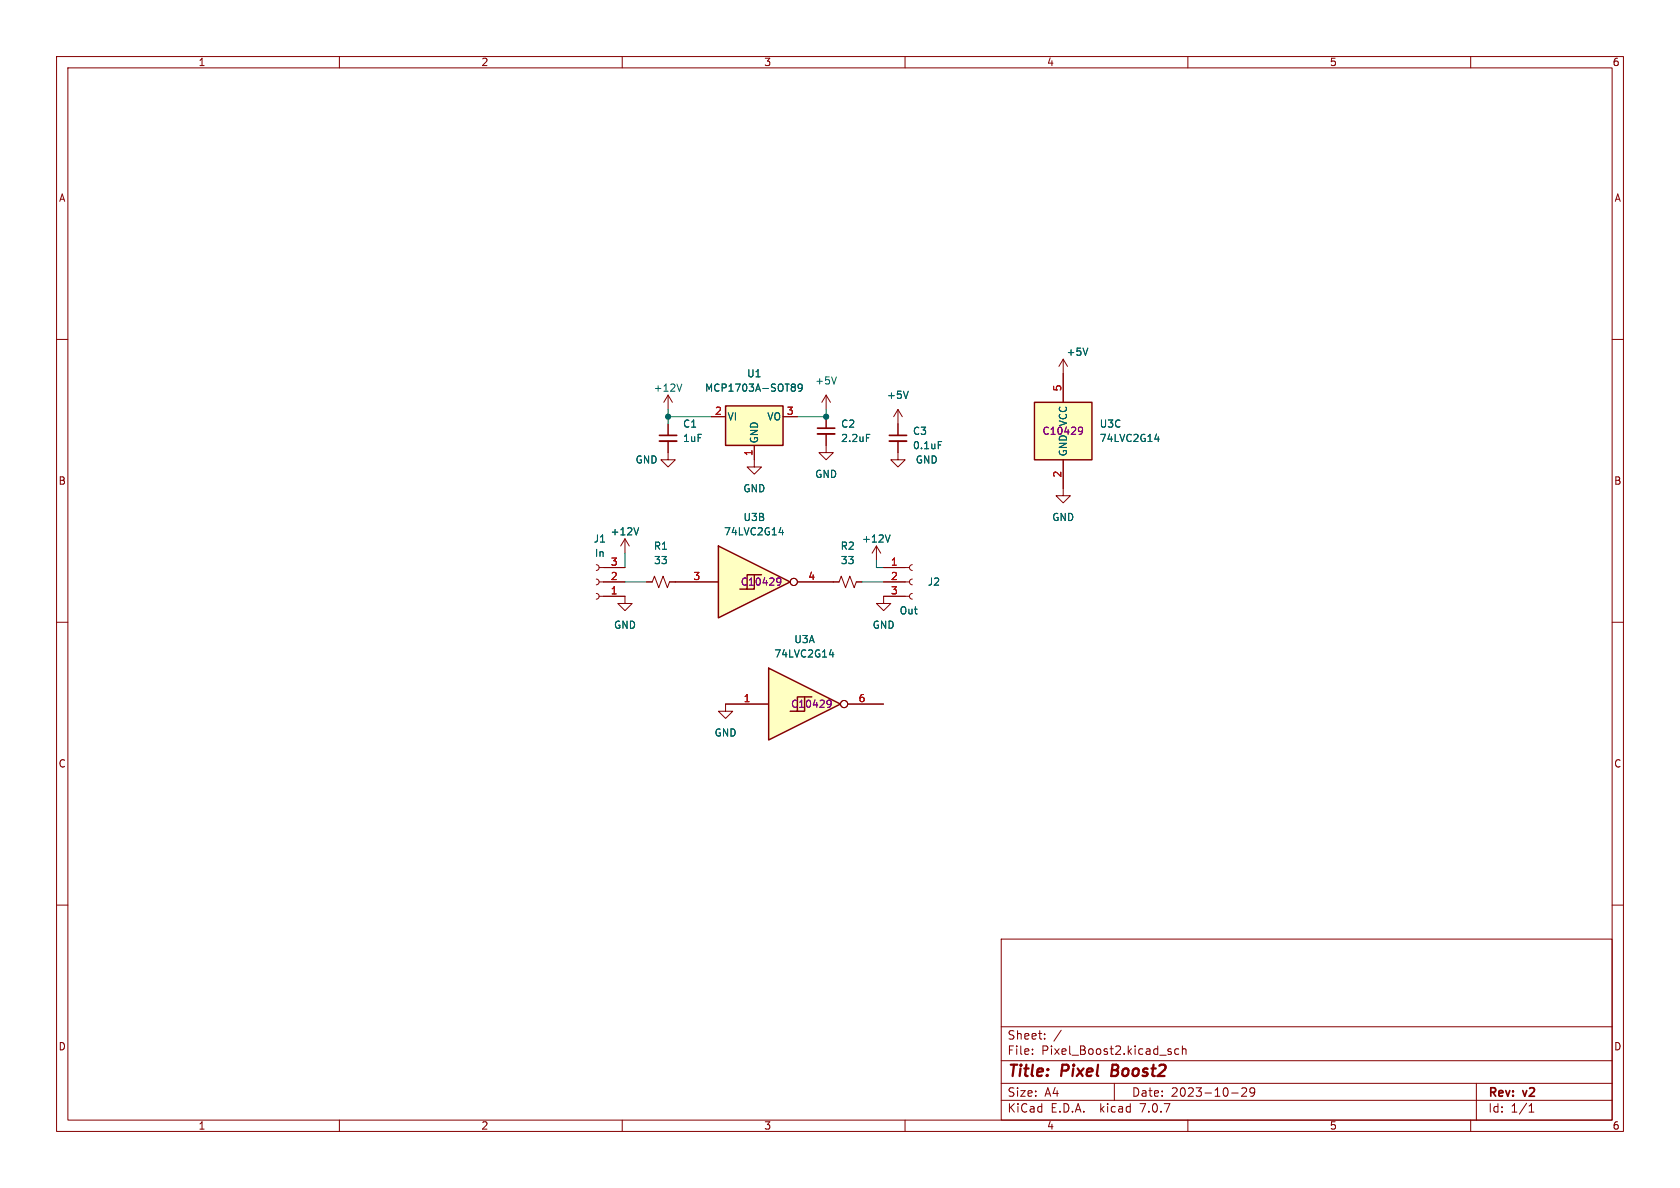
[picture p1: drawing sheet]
<svg xmlns="http://www.w3.org/2000/svg" width="297mm" height="210mm" viewBox="0 0 297 210" stroke-linecap="round" stroke-linejoin="round" font-family="sans-serif">
<g fill="none" stroke="#840000" stroke-width=".18">
<path d="M10 10h277v190h-277zM12 12h273v186h-273zM60 10v2M110 10v2M160 10v2M210 10v2M260 10v2M10 60h2M285 60h2M118.1 78v3.3h1.3l-1.3 1.3-1.3-1.3h1.3M118.1 74.9v2.1M125.7 73.7h2.6"/>
<path d="M133.3 78.7v3.9h1.3l-1.3 1.2-1.2-1.2h1.2M138.4 73.7h2.6M146 76.7v3.3h1.3l-1.3 1.3-1.2-1.3h1.2M146 69.9l-.7 1.2M146 69.9v2.5M146 73.7v2M146 69.9l.8 1.2M110.5 95.3l-.8 1.2M110.5 95.3v2.5M110.5 95.3l.8 1.2M154.9 96.5l-.7 1.3M154.9 96.5v2.6"/>
<path d="M154.9 96.5l.8 1.3M161.3 99.8l-.4 .2-.1 .3 .1 .4 .4 .1M10 110h2M110.5 105.4v1.3h1.3l-1.3 1.3-1.3-1.3h1.3M114.3 102.9h1l.4-1 .8 2 .7-2 .8 2 .4-1h1M147.3 102.9h1l.4-1 .8 2 .7-2 .8 2 .4-1h1M156.2 102.9h4.6M156.2 100.3h4.6M160.8 105.4h-4.6v1.3h1.3l-1.3 1.3-1.3-1.3h1.3M161.3 104.9l-.4 .1-.1 .4 .1 .4 .4 .1M161.3 102.4l-.4 .1-.1 .4 .1 .3 .4 .2M285 110h2"/>
<path d="M10 160h2M285 160h2M177 166h108v32h-108zM60 198v2M110 198v2M160 198v2M177 194.5h108M177 191.5h108M177 187.5h108M177 181.5h108M182.5 186.3v.1M182.5 185.5v.1"/>
<path d="M184.7 183.6v.1M184.7 182.8v.1M187.6 182.1l-1.3 2M197 191.5v3M206.7 185.9l.3 .1 .1 .2-.2 .2h-.3M206.7 185.4l.3 .1M208.4 185.5l-.4-.1-.3 .3v.4l.1 .2h.6M209 185.5l.2-.1 .4 .1 .1 .9M209 184.9v1.5M210 198v2M217.7 193.2h1.2M219.5 192.4l.6-.1 .2 .1 .1 .3-.9 1.1h.9"/>
<path d="M221.8 192.9l-.3 .3h-.3l-.2-.3 .1-.5 .4-.1 .2 .1a.99 .99 0 0 1-.3 1.4h-.3M260 198v2M261 191.5v6.5M270.3 196.6h.9M270.3 195.5l.4-.4v1.5"/>
</g>
<path d="M196.7 188.2l-.3 2h.8" fill="none" stroke="#840000" stroke-width=".4"/>
<path d="M116.6 78h3M144.5 76.7h3.1" fill="none" stroke="#840000" stroke-width=".33"/>
<path d="M116.6 77h3M144.5 75.7h3.1" fill="none" stroke="#840000" stroke-width=".3"/>
<path d="M140.1 67.9h.3l.2 .2-.2 .3M140.1 68.4h.3M140.4 68.4l.2 .3v.2l-.1 .2-.4 .1M141.8 68.4l-.2 .3-.4-.1-.1-.2 .1-.4 .4-.1 .2 .1a.84 .84 0 0 1-.3 1.2h-.3M147.9 66.6l-.5 1.3M153.2 76.8h.6M112.9 93.3l-.4 1.3M157.4 94.6l-.5 1.2" fill="none" stroke="#006464" stroke-width=".18"/>
<path d="M128.3 71.8h10.1v6.9h-10.1z" fill="#ffffc2" stroke="#ffffc2" stroke-width=".18"/>
<path d="M128.3 71.8h10.1v6.9h-10.1z" fill="none" stroke="#840000" stroke-width=".25"/>
<g fill="#ffffc2">
<path d="M142.2 123.2v2.5h-1.2z"/>
<path d="M135.9 118.1l12.7 6.4-12.7 6.3z"/>
<path d="M141 123.2h2.5l-3.8 2.5h1.3z"/>
</g>
<path d="M135.9 118.1l12.7 6.4-12.7 6.3zM142.2 123.2v2.5h-1.2M143.5 123.2h-2.5v2.5h-1.3" fill="none" stroke="#840000" stroke-width=".25"/>
<g fill="none" stroke="#840000" stroke-width=".18">
<path d="M105.4 99.8l.4 .2 .1 .3-.1 .4-.4 .1M105.4 102.4l.4 .1 .1 .4-.1 .3-.4 .2M105.4 104.9l.4 .2 .1 .3-.1 .4-.4 .1M105.9 100.3h4.6M105.9 102.9h4.6M105.9 105.4h4.6M135.9 124.5h-7.6v1.2h1.2l-1.2 1.3-1.3-1.3h1.3M149.9 124.5h6.3"/>
<circle cx="149.2" cy="124.5" r=".63"/>
</g>
<path d="M146.6 115.7h.8M147.2 115.3v.8" fill="none" stroke="#006464" stroke-width=".18"/>
<path d="M146.4 123.8l.5 .1a.84 .84 0 0 1-.3 1.1h-.3M146.9 124.3l-.1 .2-.4 .1" fill="none" stroke="#840084" stroke-width=".18"/>
<g fill="#ffffc2">
<path d="M133.3 101.6v2.5h-1.2z"/>
<path d="M127 96.5l12.7 6.4-12.7 6.3z"/>
<path d="M132.1 101.6h2.5l-3.8 2.5h1.3z"/>
</g>
<path d="M182.9 71.1h10.1v10.2h-10.1zM127 96.5l12.7 6.4-12.7 6.3zM133.3 101.6v2.5h-1.2M134.6 101.6h-2.5v2.5h-1.3" fill="none" stroke="#840000" stroke-width=".25"/>
<g fill="none" stroke="#840000" stroke-width=".18">
<path d="M118.1 69.9l-.8 1.2M118.1 69.9v2.5M118.1 74.9v2.1M118.1 78v2M118.1 69.9l.8 1.2M125.7 73.7h2.6M133.3 78.7v2.6M138.4 73.7h2.6M146 73.7v2M146 76.7v2M158.7 78v3.3h1.3l-1.3 1.3-1.2-1.3h1.2M158.7 72.4l-.7 1.3"/>
<path d="M158.7 72.4v4.6M158.7 72.4l.8 1.3M188 63.5l-.8 1.3M188 63.5v7.6M188 63.5l.7 1.3M188 81.3v6.3h1.2l-1.2 1.3-1.3-1.3h1.3M106.7 102.9h3.8M106.7 100.3h3.8M106.7 105.4h3.8M114.3 102.9h1M118.4 102.9h8.6M141 102.9h7.3"/>
<path d="M151.4 102.9h1M156.2 102.9h3.8M156.2 100.3h3.8M156.2 105.4h3.8M128.3 124.5h7.6M149.9 124.5h6.3"/>
<circle cx="140.3" cy="102.9" r=".63"/>
<circle cx="149.2" cy="124.5" r=".63"/>
</g>
<g fill="none" stroke="#006464" stroke-width=".18">
<path d="M120.5 67.9l-.4 1.3M140.1 67.9h.3l.2 .2-.2 .3M140.1 68.4h.3M140.4 68.4l.2 .3v.2l-.1 .2-.4 .1M141.8 68.4l-.2 .3-.4-.1-.1-.2 .1-.4 .4-.1 .2 .1a.84 .84 0 0 1-.3 1.2h-.3M153.2 76.8h.6M160.6 69.2l-.5 1.2M165.9 78.1h.6M192.3 61.5l-.4 1.3M204.2 77.6h.7M204.8 77.2v.8M112.9 93.3l-.4 1.3"/>
<path d="M137.7 94.1h.8M138.3 93.7v.9M157.4 94.6l-.5 1.2M146.6 115.7h.8M147.2 115.3v.8"/>
</g>
<path d="M190.9 75.5l.4 .1a.84 .84 0 0 1-.3 1.2h-.2M191.4 76.1l-.1 .1-.4 .1M137.6 102.2l.4 .1a.84 .84 0 0 1-.3 1.1h-.3M138 102.7l-.1 .2-.3 .1M146.4 123.8l.5 .1a.84 .84 0 0 1-.3 1.1h-.3M146.9 124.3l-.1 .2-.4 .1" fill="none" stroke="#840084" stroke-width=".18"/>
<path d="M157.2 78h3.1" fill="none" stroke="#840000" stroke-width=".33"/>
<path d="M157.2 77h3.1" fill="none" stroke="#840000" stroke-width=".3"/>
<path d="M182.9 71.1h10.1v10.2h-10.1z" fill="#ffffc2" stroke="#ffffc2" stroke-width=".18"/>
<path d="M118.1 73.7h7.6M118.1 72.4v2.5M146 72.4v1.3h-5M110.5 97.8v2.5M154.9 99.1v1.2h1.3M110.5 102.9h3.8M152.4 102.9h3.8" fill="none" stroke="#009600" stroke-width=".18"/>
<g fill="#009600" stroke="#009600" stroke-width=".18">
<circle cx="146" cy="73.7" r=".46"/>
<circle cx="118.1" cy="73.7" r=".46"/>
</g>
<g font-size="2.8" fill="#840000">
<text x="178" y="190.9">Title:</text>
<text x="187.7" y="190.9">Pixel</text>
<text x="197.3" y="190.9">Boost2</text>
</g>
<g font-size="2.1" fill="#840000">
<text x="178" y="184">Sheet:</text>
<text x="178" y="186.7">File:</text>
<text x="184.1" y="186.7">Pixel_Boost2.kicad_sch</text>
<text x="178" y="196.9">KiCad</text>
<text x="178" y="194.1">Size:</text>
<text x="184.7" y="194.1">A4</text>
<text x="185.7" y="196.9">E.D.A.</text>
<text x="194.6" y="196.9">kicad</text>
<text x="200" y="194.1">Date:</text>
<text x="201.8" y="196.9">7.0.7</text>
<text x="207" y="194.1">2023-10-29</text>
<text x="263" y="194.3">Rev:</text>
<text x="263" y="196.9">Id:</text>
<text x="267.1" y="196.9">1/1</text>
<text x="269.4" y="194.3">v2</text>
</g>
<g font-size="1.8" fill="#840000">
<text x="35" y="11.9">1</text>
<text x="85" y="11.9">2</text>
<text x="135" y="11.9">3</text>
<text x="185" y="11.9">4</text>
<text x="235" y="11.9">5</text>
<text x="285" y="11.9">6</text>
<text x="10.3" y="35.9">A</text>
<text x="285.3" y="35.9">A</text>
<text x="10.3" y="85.9">B</text>
<text x="285.3" y="85.9">B</text>
<text x="10.3" y="135.9">C</text>
<text x="285.3" y="135.9">C</text>
<text x="10.3" y="185.9">D</text>
<text x="285.3" y="185.9">D</text>
<text x="35" y="199.9">1</text>
<text x="85" y="199.9">2</text>
<text x="135" y="199.9">3</text>
<text x="185" y="199.9">4</text>
<text x="235" y="199.9">5</text>
<text x="285" y="199.9">6</text>
</g>
<g font-size="1.8" fill="#006464">
<text x="188.5" y="63.1">+5V</text>
<text x="115.5" y="69.4">+12V</text>
<text x="124.5" y="69.4">MCP1703A-SOT89</text>
<text x="132" y="66.9">U1</text>
<text x="144" y="68.2">+5V</text>
<text x="156.7" y="70.7">+5V</text>
<text x="120.7" y="75.8">C1</text>
<text x="128.5" y="74.5">VI</text>
<text x="135.6" y="74.5">VO</text>
<text x="148.6" y="75.8">C2</text>
<text x="161.3" y="77.1">C3</text>
<text x="188.8" y="75.5" transform="rotate(-90 188.8 75.5)">VCC</text>
<text x="194.3" y="75.8">U3C</text>
<text x="112.3" y="82.1">GND</text>
<text x="120.7" y="78.3">1uF</text>
<text x="134.2" y="78.5" transform="rotate(-90 134.2 78.5)">GND</text>
<text x="148.6" y="78.3">2.2uF</text>
<text x="161.3" y="79.6">0.1uF</text>
<text x="161.8" y="82.1">GND</text>
<text x="188.8" y="80.8" transform="rotate(-90 188.8 80.8)">GND</text>
<text x="194.3" y="78.3">74LVC2G14</text>
<text x="131.3" y="87.2">GND</text>
<text x="144" y="84.7">GND</text>
<text x="107.8" y="94.8">+12V</text>
<text x="127.9" y="94.8">74LVC2G14</text>
<text x="131.3" y="92.3">U3B</text>
<text x="185.9" y="92.3">GND</text>
<text x="104.9" y="96.1">J1</text>
<text x="105.1" y="98.7">In</text>
<text x="115.5" y="97.4">R1</text>
<text x="115.5" y="99.9">33</text>
<text x="148.5" y="97.4">R2</text>
<text x="148.5" y="99.9">33</text>
<text x="152.3" y="96.1">+12V</text>
<text x="163.9" y="103.7">J2</text>
<text x="108.5" y="111.4">GND</text>
<text x="140.3" y="113.9">U3A</text>
<text x="154.2" y="111.4">GND</text>
<text x="159" y="108.8">Out</text>
<text x="136.8" y="116.4">74LVC2G14</text>
<text x="126.2" y="130.4">GND</text>
</g>
<g font-size="1.8" fill="#a90000">
<text x="187.7" y="69.3" transform="rotate(-90 187.7 69.3)">5</text>
<text x="126.3" y="73.4">2</text>
<text x="139" y="73.4">3</text>
<text x="133.1" y="80.7" transform="rotate(-90 133.1 80.7)">1</text>
<text x="187.7" y="84.5" transform="rotate(-90 187.7 84.5)">2</text>
<text x="107.9" y="100.1">3</text>
<text x="157.4" y="100.1">1</text>
<text x="107.9" y="105.2">1</text>
<text x="107.9" y="102.6">2</text>
<text x="122.5" y="102.6">3</text>
<text x="142.8" y="102.6">4</text>
<text x="157.4" y="102.6">2</text>
<text x="157.4" y="105.2">3</text>
<text x="131.4" y="124.2">1</text>
<text x="151.7" y="124.2">6</text>
</g>
<g font-size="1.8" fill="#840084">
<text x="184.2" y="77.1">C10429</text>
<text x="130.9" y="103.7">C10429</text>
<text x="139.7" y="125.3">C10429</text>
</g>
</svg>
